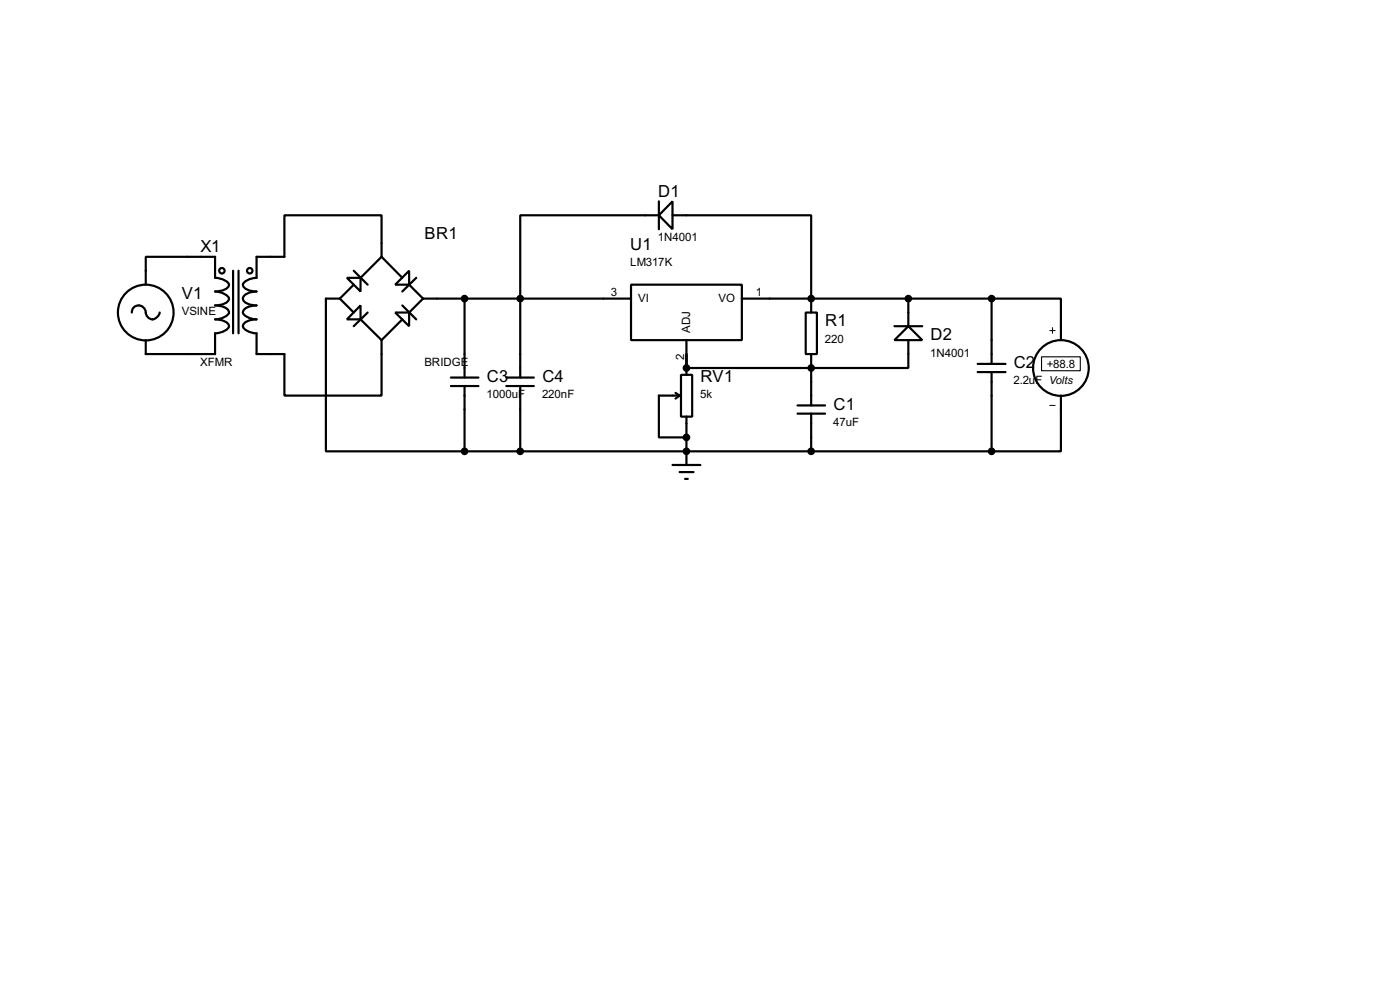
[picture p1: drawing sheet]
<svg xmlns="http://www.w3.org/2000/svg" width="256mm" height="180mm" viewBox="0 0 256 180" stroke-linecap="round" stroke-linejoin="round" font-family="sans-serif">
<g fill="none" stroke="#000" stroke-width=".4">
<path d="M120.7 39.4h-25.4v29.7M120.7 36.9v5.1M123.2 36.9v5.1l-2.5-2.6zM123.2 39.4h25.4v17.8M24.2 57.2a1.28 1.28 0 0 1 1.2-1.3 1.28 1.28 0 0 1 1.3 1.3 1.28 1.28 0 0 0 1.3 1.3 1.28 1.28 0 0 0 1.3-1.3M26.7 52.1v-5.1h12.7v3.9a2.75 2.75 0 0 1 2.6 1.2 1.5 1.5 0 0 1-1.4 1.1l-1.2 .2a2.76 2.76 0 0 1 2.6 1.3 1.5 1.5 0 0 1-1.4 1l-1.2 .2a3.2 3.2 0 0 1 2.4 .9l.2 .4a2.75 2.75 0 0 1-2.6 1.3 3.3 3.3 0 0 1 2.4 .8 .9 .9 0 0 1-.7 1.3l-1.1 .3-.6 .1v3.8h-12.7v-2.5M42.7 49.6v11.4M43.7 49.6v11.4M62.3 54.7h-2.6v27.9h25.4M62.3 54.7l2.5 2.5M63.6 50.9h2.5v2.5zM64.8 49.6l2.6 2.5"/>
<path d="M64.8 52.1l-2.5 2.6M66.1 55.9v2.6h-2.5zM66.1 58.5l3.8 3.8M67.4 57.2l-2.6 2.5M69.9 47v-7.6h-17.8v7.6h-5.1v3.9a2.65 2.65 0 0 0-2.5 1.2 2.27 2.27 0 0 0 2.5 1.3 2.29 2.29 0 0 0-2.5 1.3 2.27 2.27 0 0 0 2.5 1.2 2.24 2.24 0 0 0-2.5 1.3 2.65 2.65 0 0 0 2.5 1.3 2.27 2.27 0 0 0-2.5 1.2 2.58 2.58 0 0 0 2.5 1.3v3.8h5.1v7.6h17.8v-10.1M69.9 47l-3.8 3.9M69.9 47l3.8 3.9M72.4 57.2h2.6v2.5zM72.4 52.1l2.6-2.5v2.5zM73.7 55.9l2.6 2.6M73.7 58.5l-3.8 3.8M75 52.1l2.5 2.6"/>
<path d="M76.3 50.9l-2.6 2.5M77.5 54.7h38.1M77.5 54.7l-2.5 2.5M85.1 54.7v14.4M115.6 52.1h20.3v10.2h-20.3zM135.9 54.7h45.8M147.6 57.2h2.1v7.6h-2.1zM163.9 59.7h5.1M166.4 59.7l2.6 2.6h-5.1zM166.4 54.7v5M181.7 54.7h12.7v7.6M181.7 54.7v11.9"/>
<path d="M82.6 69.1h5.1M82.6 70.7h5.1M85.1 70.7v11.9M92.8 69.1h5M92.8 70.7h5M95.3 70.7v11.9M123.8 71.9l.7 .5M124.5 72.4h-3.8v7.7h5.1M124.5 72.4l-.7 .6M124.8 68.6h2v7.7h-2zM125.8 62.3v6.3M125.8 76.3v8.8"/>
<path d="M146.1 74.2h5.1M146.1 75.7h5.1M148.6 64.8v9.4M148.6 75.7v6.9M166.4 62.3v5.1h-40.6M179.1 66.6h5.1M179.1 68.1h5.1M181.7 68.1v14.5M194.4 72.4v10.2h-12.7M85.1 82.6h96.6M123.2 85.1h5.1M124.5 86.4h2.6"/>
<path d="M125.5 87.7h.5"/>
<circle cx="26.7" cy="57.2" r="5.1"/>
<circle cx="40.6" cy="49.6" r=".5"/>
<circle cx="45.7" cy="49.6" r=".5"/>
<circle cx="194.3" cy="67.4" r="5.1"/>
</g>
<g fill="#000">
<circle cx="148.6" cy="54.7" r=".2"/>
<circle cx="125.8" cy="67.4" r=".2"/>
<circle cx="148.6" cy="67.4" r=".2"/>
<circle cx="125.8" cy="82.6" r=".2"/>
<circle cx="125.8" cy="80.1" r=".2"/>
</g>
<g fill="#000" stroke="#000" stroke-width=".4">
<circle cx="85.1" cy="54.7" r=".5"/>
<circle cx="95.3" cy="54.7" r=".5"/>
<circle cx="148.6" cy="54.7" r=".5"/>
<circle cx="166.4" cy="54.7" r=".5"/>
<circle cx="181.6" cy="54.7" r=".5"/>
<circle cx="125.7" cy="67.4" r=".5"/>
<circle cx="148.6" cy="67.4" r=".5"/>
<circle cx="85.1" cy="82.6" r=".5"/>
<circle cx="95.3" cy="82.6" r=".5"/>
<circle cx="125.7" cy="80.1" r=".5"/>
<circle cx="125.7" cy="82.6" r=".5"/>
<circle cx="148.6" cy="82.6" r=".5"/>
<circle cx="181.6" cy="82.6" r=".5"/>
</g>
<path d="M192.8 60v1M192.3 60.5h1M192.3 74.2h1" fill="none" stroke="#000" stroke-width=".18"/>
<path d="M190.8 65.3h7.1v2.6h-7.1z" fill="none" stroke="#000" stroke-width=".2"/>
<g font-size="3.4">
<text x="120.6" y="36">D1</text>
<text x="36.7" y="46.2">X1</text>
<text x="77.8" y="43.7">BR1</text>
<text x="115.5" y="45.8">U1</text>
<text x="33.3" y="54.7">V1</text>
<text x="151.2" y="59.8">R1</text>
<text x="170.5" y="62.3">D2</text>
<text x="89.2" y="69.9">C3</text>
<text x="99.4" y="69.9">C4</text>
<text x="128.3" y="69.9">RV1</text>
<text x="185.7" y="67.4">C2</text>
<text x="152.7" y="75">C1</text>
</g>
<g font-size="2.4">
<text x="120.5" y="44.1">1N4001</text>
<text x="115.4" y="48.7">LM317K</text>
<text x="33.3" y="57.6">VSINE</text>
<text x="111.9" y="54.3">3</text>
<text x="116.9" y="55.4">VI</text>
<text x="131.6" y="55.4">VO</text>
<text x="138.5" y="54.3">1</text>
<text x="125.4" y="66" transform="rotate(-90 125.4 66)">2</text>
<text x="126.5" y="61" transform="rotate(-90 126.5 61)">ADJ</text>
<text x="151.1" y="62.7">220</text>
<text x="170.4" y="65.3">1N4001</text>
<text x="36.7" y="66.9">XFMR</text>
<text x="77.7" y="66.9">BRIDGE</text>
<text x="185.7" y="70.3">2.2uF Volts</text>
<text x="191.8" y="67.3">+88.8</text>
<text x="89.2" y="72.9">1000uF</text>
<text x="99.3" y="72.9">220nF</text>
<text x="128.3" y="72.9">5k</text>
<text x="152.7" y="78">47uF</text>
</g>
</svg>
